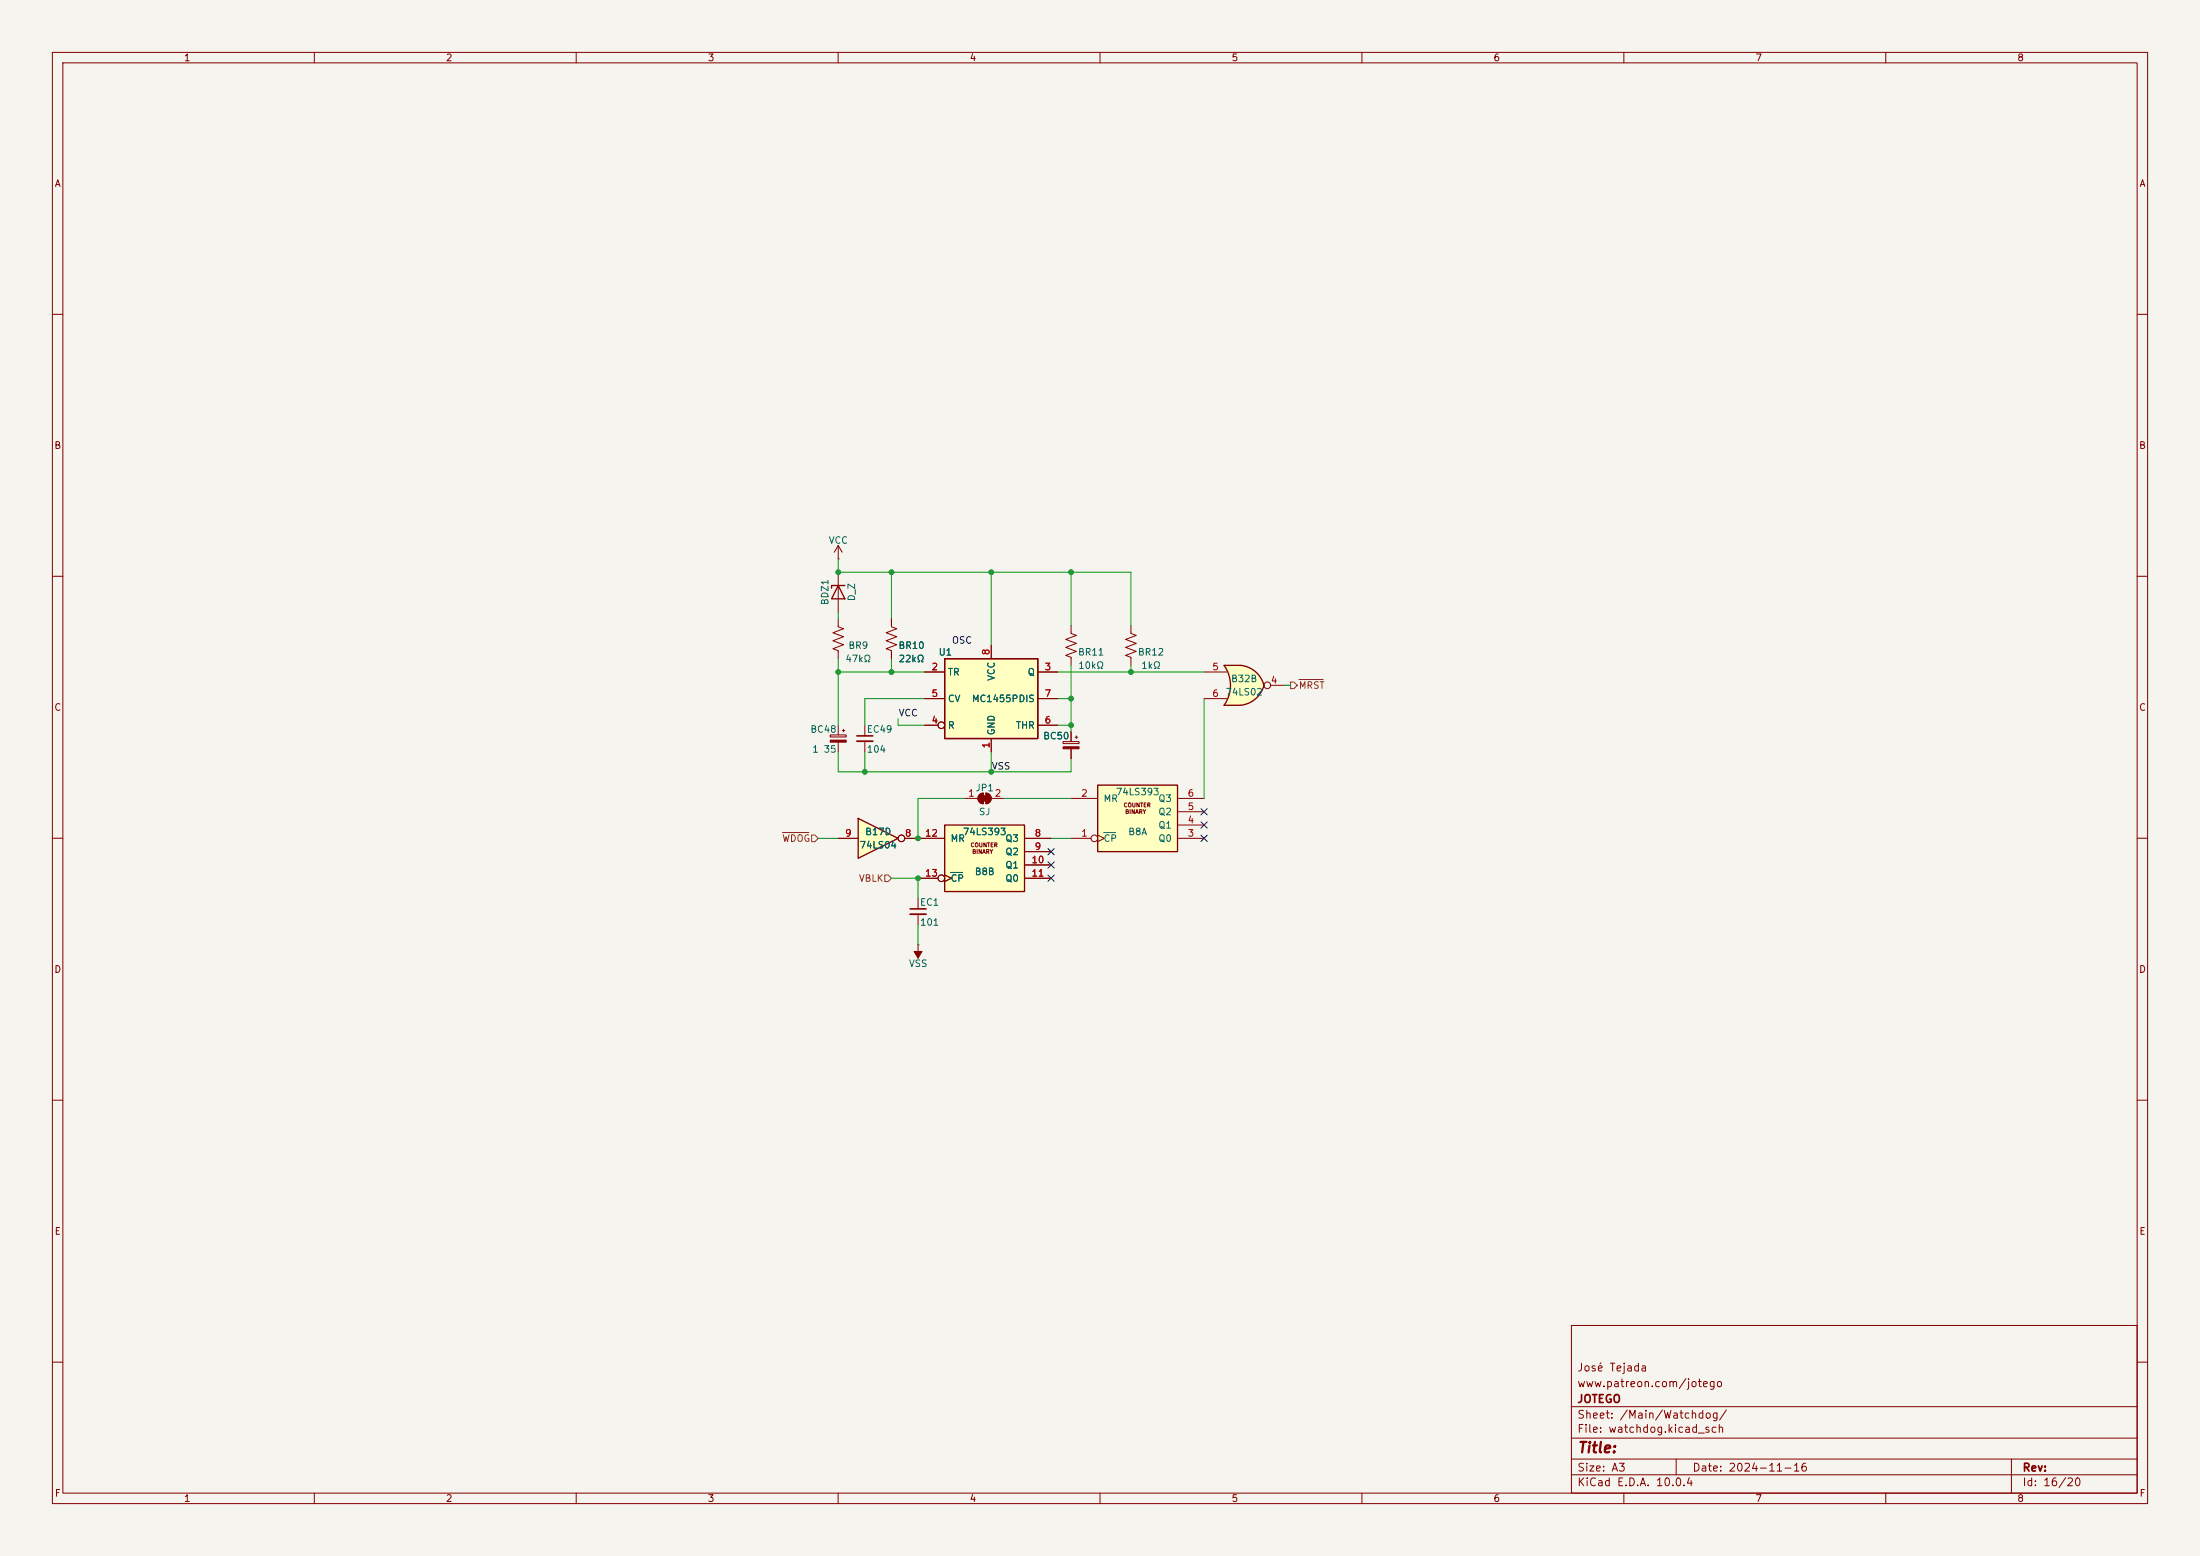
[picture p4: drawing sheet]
<svg xmlns="http://www.w3.org/2000/svg" width="420mm" height="297mm" viewBox="0 0 420 297" stroke-linecap="round" stroke-linejoin="round" font-family="sans-serif">
<path d="M0 0h420v297h-420z" fill="#f5f4ef" stroke="#f5f4ef" stroke-width=".19"/>
<g fill="none" stroke="#840000" stroke-width=".19">
<path d="M10 10h400v277h-400zM12 12h396v273h-396zM60 10v2M110 10v2M160 10v2M210 10v2M260 10v2M310 10v2M360 10v2M10 60h2M408 60h2M10 110h2"/>
<path d="M160 106.7h.1M160 118.1v1.5l1 .4-2 .8 2 .7-2 .8 2 .8-2 .7 1 .4v1.5M160 104.1v2.6M160 109.2v7.6M160 104.1l-.7 1.3M160 104.1l.8 1.3M170.2 118.1v1.5l1 .4-2 .8 2 .7-2 .8 2 .8-2 .7 1 .4v1.5M408 110h2M165.1 138.4v2.1M10 160h2M165.1 141.5v2M408 160h2"/>
<path d="M10 210h2M408 210h2M300 253h108v32h-108zM10 260h2M300 278.5h108M300 274.5h108M300 268.5h108M320 278.5v3M384 278.5v6.5M408 260h2M60 285v2M110 285v2"/>
<path d="M160 285v2M210 285v2M260 285v2M300 281.5h108M310 285v2M360 285v2"/>
</g>
<path d="M163.6 140.5h3" fill="none" stroke="#840000" stroke-width=".3"/>
<path d="M163.6 141.5h3" fill="none" stroke="#840000" stroke-width=".33"/>
<path d="M160 111.8l1.3 2.5h-2.6zM161.3 111.8h-2.6v.5" fill="none" stroke="#840000" stroke-width=".25"/>
<path d="M163.8 156.2l7.6 3.8-7.6 3.8z" fill="#ffffc2"/>
<path d="M163.8 156.2l7.6 3.8-7.6 3.8z" fill="none" stroke="#840000" stroke-width=".25"/>
<g fill="none" stroke="#840000" stroke-width=".19">
<path d="M160 160h3.8M172.7 160h2.6"/>
<circle cx="172.1" cy="160" r=".63"/>
</g>
<path d="M180.3 125.7h17.8v15.3h-17.8z" fill="#ffffc2"/>
<path d="M180.3 125.7h17.8v15.3h-17.8z" fill="none" stroke="#840000" stroke-width=".25"/>
<g fill="none" stroke="#840000" stroke-width=".19">
<path d="M176.5 128.3h3.8M176.5 138.4h2.6M176.5 133.4h3.8M189.2 123.2v2.5M198.1 128.3h3.8M198.1 138.4h3.8M198.1 133.4h3.8M184.1 152.4h2.6M187 151.7l.7-.3v2a1.02 1.02 0 0 1-.9-.6 1.02 1.02 0 0 1 .2-1.1zM188.2 151.4a1.02 1.02 0 0 1 1 1 1.02 1.02 0 0 1-1 1zM189.2 141v2.5M189.2 152.4h2.6"/>
<path d="M175.3 171.5v2M175.3 174.5v2M175.3 180.3h.1M175.3 180.3v2.6"/>
<circle cx="179.7" cy="138.4" r=".63"/>
</g>
<path d="M173.7 173.5h3.1" fill="none" stroke="#840000" stroke-width=".3"/>
<path d="M173.7 174.5h3.1" fill="none" stroke="#840000" stroke-width=".33"/>
<g fill="#840000" stroke="#840000" stroke-width=".19">
<path d="M174.5 181.6h1.5l-.7 1.3z"/>
<path d="M187.5 151.9h1v1h-1z"/>
<path d="M187 151.7l.7-.3v2a1.02 1.02 0 0 1-.9-.6 1.02 1.02 0 0 1 .2-1.1z"/>
<path d="M188.2 151.4a1.02 1.02 0 0 1 1 1 1.02 1.02 0 0 1-1 1z"/>
</g>
<path d="M180.3 157.5h15.3v12.7h-15.3z" fill="#ffffc2"/>
<path d="M180.3 157.5h15.3v12.7h-15.3z" fill="none" stroke="#840000" stroke-width=".25"/>
<g fill="none" stroke="#840000" stroke-width=".19">
<path d="M204.5 119.4v1.5l1 .4-2 .7 2 .8-2 .8 2 .7-2 .8 1 .4v1.5M215.9 119.4v1.5l1 .4-2 .7 2 .8-2 .8 2 .7-2 .8 1 .4v1.5M160 138.4v1.9M160.8 139.4h.5M161 139.2v.5M204.5 139.7v1.9M158.5 140.3h3v.4h-3zM160 141.7v1.8M202.9 141.6h3.1v.3h-3.1zM204.5 142.9v1.9M205.2 140.7h.5M205.5 140.5v.5"/>
<path d="M175.3 160h5M175.3 167.6h3.8M180.3 167l1.3 .6-1.3 .7M195.6 160h5.1M195.6 162.6h5.1M195.6 165.1h5.1M195.6 167.6h5.1"/>
<circle cx="179.7" cy="167.6" r=".63"/>
</g>
<path d="M181.5 166.5h2.3" fill="none" stroke="#006464" stroke-width=".19"/>
<g fill="#840000" stroke="#840000" stroke-width=".19">
<path d="M202.9 142.5h3.1v.4h-3.1z"/>
<path d="M158.5 141.3h3v.4h-3z"/>
</g>
<path d="M209.5 149.9h15.3v12.7h-15.3z" fill="#ffffc2"/>
<path d="M209.5 149.9h15.3v12.7h-15.3z" fill="none" stroke="#840000" stroke-width=".25"/>
<g fill="none" stroke="#840000" stroke-width=".19">
<path d="M204.5 152.4h5M209.5 159.4l1.3 .6-1.3 .7M224.8 152.4h5.1M224.8 157.5h5.1M224.8 154.9h5.1M204.5 160h3.8M224.8 160h5.1"/>
<circle cx="208.9" cy="160" r=".63"/>
</g>
<path d="M210.7 158.9h2.3" fill="none" stroke="#006464" stroke-width=".19"/>
<path d="M233.7 127h3.2M233.7 134.6h3.2" fill="none" stroke="#ffffc2" stroke-width=".19"/>
<g fill="#ffffc2" stroke="#ffffc2" stroke-width=".19">
<path d="M236.3 129.5l5 1.3a5.2 5.2 0 0 1-4.4 3.8z"/>
<path d="M236.9 127a5.1 5.1 0 0 1 4.4 3.8l-5 1.3z"/>
</g>
<path d="M233.7 127h3.2v7.6h-3.2a6.7 6.7 0 0 0 0-7.6z" fill="#ffffc2"/>
<path d="M233.7 127h3.2a5.1 5.1 0 0 1 4.4 3.8 5.2 5.2 0 0 1-4.4 3.8h-3.2a6.6 6.6 0 0 0 0-7.6z" fill="none" stroke="#840000" stroke-width=".25"/>
<g fill="none" stroke="#840000" stroke-width=".19">
<path d="M170.2 118.1v1.3M170.2 124.5v1.2M176.5 128.3h3.8M176.5 133.4h3.8M176.5 138.4h2.6M189.2 123.2v2.5M198.1 128.3h3.8M198.1 133.4h3.8M198.1 138.4h3.8M204.5 139.7v1.9M229.9 128.3h4.3M229.9 133.4h4.3"/>
<path d="M242.6 130.8h2.5M189.2 141v2.5M204.5 142.9v1.9M160 160h3.8M172.7 160h7.6M175.3 167.6h3.8M180.3 167l1.3 .6-1.3 .7M195.6 160h5.1M195.6 162.6h5.1M195.6 165.1h5.1M195.6 167.6h5.1"/>
<circle cx="179.7" cy="138.4" r=".63"/>
<circle cx="241.9" cy="130.8" r=".63"/>
<circle cx="172.1" cy="160" r=".63"/>
<circle cx="179.7" cy="167.6" r=".63"/>
</g>
<path d="M246.4 130.2h.6l.6 .6-.6 .6h-.6zM248 129.7h4.6M149.4 158.9h5M154.9 159.4h.7l.6 .6-.6 .7h-.7zM168.9 167h.6l.7 .6-.7 .7h-.6z" fill="none" stroke="#725600" stroke-width=".19"/>
<g fill="none" stroke="#009600" stroke-width=".19">
<path d="M160 106.7v2.5h55.9v10.2M160 116.8v1.3M170.2 109.2v8.9M189.2 109.2v14M204.5 109.2v10.2M160 125.7v12.7M160 128.3h16.5M170.2 125.7v2.6M171.4 137.2v1.2h5.1M176.5 133.4h-11.4v5M201.9 138.4h2.6M201.9 128.3h28"/>
<path d="M201.9 133.4h2.6M204.5 127v12.7M215.9 127v1.3M229.9 133.4v19M245.1 130.8h1.3M160 143.5v3.8h44.5v-2.5M165.1 143.5v3.8M184.1 152.4h-8.8v7.6M189.2 143.5v3.8M191.8 152.4h12.7M156.2 160h3.8M170.2 167.6h5.1v3.9"/>
<path d="M175.3 176.5v3.8M200.7 160h3.8"/>
</g>
<path d="M229.3 154.3l1.2 1.2M229.3 159.4l1.2 1.2M229.3 156.9l1.2 1.2M230.5 154.3l-1.2 1.2M230.5 159.4l-1.2 1.2M230.5 156.9l-1.2 1.2M200.1 162l1.2 1.2M200.1 164.5l1.2 1.2M200.1 167l1.2 1.2M201.3 162l-1.2 1.2M201.3 164.5l-1.2 1.2M201.3 167l-1.2 1.2" fill="none" stroke="#000084" stroke-width=".19"/>
<path d="M181.5 166.5h2.3" fill="none" stroke="#006464" stroke-width=".19"/>
<g fill="#009600" stroke="#009600" stroke-width=".19">
<circle cx="170.2" cy="109.2" r=".46"/>
<circle cx="204.5" cy="133.4" r=".46"/>
<circle cx="204.5" cy="138.4" r=".46"/>
<circle cx="189.2" cy="109.2" r=".46"/>
<circle cx="204.5" cy="109.2" r=".46"/>
<circle cx="215.9" cy="128.3" r=".46"/>
<circle cx="189.2" cy="147.3" r=".46"/>
<circle cx="175.3" cy="160" r=".46"/>
<circle cx="165.1" cy="147.3" r=".46"/>
<circle cx="175.3" cy="167.6" r=".46"/>
<circle cx="170.2" cy="128.3" r=".46"/>
<circle cx="160" cy="109.2" r=".46"/>
<circle cx="160" cy="128.3" r=".46"/>
</g>
<text font-size="2" fill="#840000" x="301" y="277.8">Title:</text>
<g font-size="1.5" fill="#840000">
<text x="301" y="262.1">José Tejada</text>
<text x="301" y="268.1">JOTEGO</text>
<text x="301" y="265.1">www.patreon.com/jotego</text>
<text x="301" y="273.8">File: watchdog.kicad_sch</text>
<text x="301" y="271.1">Sheet: /Main/Watchdog/</text>
<text x="301" y="281.2">Size: A3</text>
<text x="323" y="281.2">Date: 2024-11-16</text>
<text x="386" y="281.2">Rev:</text>
<text x="301" y="284">KiCad E.D.A. 10.0.4</text>
<text x="386" y="284">Id: 16/20</text>
</g>
<g font-size="1.3" fill="#840000">
<text x="35" y="12">1</text>
<text x="85" y="12">2</text>
<text x="135" y="12">3</text>
<text x="185" y="12">4</text>
<text x="235" y="12">5</text>
<text x="285" y="12">6</text>
<text x="335" y="12">7</text>
<text x="385" y="12">8</text>
<text x="10.3" y="36">A</text>
<text x="408.3" y="36">A</text>
<text x="10.3" y="86">B</text>
<text x="408.2" y="86">B</text>
<text x="10.3" y="136">C</text>
<text x="408.2" y="136">C</text>
<text x="10.3" y="186">D</text>
<text x="408.2" y="186">D</text>
<text x="10.3" y="236">E</text>
<text x="408.3" y="236">E</text>
<text x="10.3" y="286">F</text>
<text x="35" y="287">1</text>
<text x="85" y="287">2</text>
<text x="135" y="287">3</text>
<text x="185" y="287">4</text>
<text x="235" y="287">5</text>
<text x="285" y="287">6</text>
<text x="335" y="287">7</text>
<text x="385" y="287">8</text>
<text x="408.3" y="286">F</text>
</g>
<g font-size="1.3" fill="#006464">
<text x="158.1" y="104.1">VCC</text>
<text x="158.5" y="115.6" transform="rotate(-90 158.5 115.6)">BDZ1</text>
<text x="163.5" y="114.9" transform="rotate(-90 163.5 114.9)">D_Z</text>
<text x="161.9" y="124.2">BR9</text>
<text x="171.4" y="124.2">BR10</text>
<text x="179.1" y="125.4">U1</text>
<text x="205.7" y="125.4">BR11</text>
<text x="217.1" y="125.4">BR12</text>
<text x="161.3" y="126.7">47kΩ</text>
<text x="171.4" y="126.7">22kΩ</text>
<text x="180.8" y="129.2">TR</text>
<text x="190.2" y="130.1" transform="rotate(-90 190.2 130.1)">VCC</text>
<text x="196.1" y="129.2">Q</text>
<text x="205.7" y="128">10kΩ</text>
<text x="217.8" y="128">1kΩ</text>
<text x="234.9" y="130.5">B32B</text>
<text x="180.8" y="134.3">CV</text>
<text x="185.4" y="134.3">MC1455PDIS</text>
<text x="233.9" y="133.1">74LS02</text>
<text x="154.6" y="140.2">BC48</text>
<text x="155" y="144">1 35</text>
<text x="165.4" y="144">104</text>
<text x="165.4" y="140.2">EC49</text>
<text x="180.8" y="139.4">R</text>
<text x="190.2" y="140.5" transform="rotate(-90 190.2 140.5)">GND</text>
<text x="193.8" y="139.4">THR</text>
<text x="199" y="141.4">BC50</text>
<text x="186.1" y="151.3">JP1</text>
<text x="186.8" y="155.9">SJ</text>
<text x="210.6" y="153.4">MR</text>
<text x="212.9" y="152.1">74LS393</text>
<text x="221" y="155.9">Q2</text>
<text x="221" y="153.4">Q3</text>
<text x="165.1" y="159.7">B17D</text>
<text x="181.4" y="161">MR</text>
<text x="183.7" y="159.7">74LS393</text>
<text x="191.8" y="161">Q3</text>
<text x="210.6" y="161">CP</text>
<text x="215.3" y="159.7">B8A</text>
<text x="221" y="161">Q0</text>
<text x="221" y="158.5">Q1</text>
<text x="164" y="162.3">74LS04</text>
<text x="186" y="167.3">B8B</text>
<text x="191.8" y="163.5">Q2</text>
<text x="191.8" y="166.1">Q1</text>
<text x="175.5" y="173.2">EC1</text>
<text x="181.4" y="168.6">CP</text>
<text x="191.8" y="168.6">Q0</text>
<text x="175.5" y="177">101</text>
<text x="173.4" y="184.9">VSS</text>
</g>
<text font-size="1.3" fill="#0000c2" x="181.6" y="123.2">OSC</text>
<g font-size="1.3" fill="#a90000">
<text x="189.2" y="125.2" transform="rotate(-90 189.2 125.2)">8</text>
<text x="177.7" y="128.2">2</text>
<text x="199.3" y="128.2">3</text>
<text x="231.3" y="128.2">5</text>
<text x="242.5" y="130.8">4</text>
<text x="177.7" y="133.3">5</text>
<text x="199.3" y="133.3">7</text>
<text x="231.3" y="133.3">6</text>
<text x="177.7" y="138.4">4</text>
<text x="189.2" y="142.9" transform="rotate(-90 189.2 142.9)">1</text>
<text x="199.3" y="138.4">6</text>
<text x="184.7" y="152.4">1</text>
<text x="189.8" y="152.4">2</text>
<text x="206.3" y="152.4">2</text>
<text x="226.6" y="154.9">5</text>
<text x="226.6" y="152.4">6</text>
<text x="161.2" y="160">9</text>
<text x="172.6" y="160">8</text>
<text x="176.5" y="160">12</text>
<text x="197.4" y="160">8</text>
<text x="206.3" y="160">1</text>
<text x="226.6" y="160">3</text>
<text x="226.6" y="157.5">4</text>
<text x="176.5" y="167.6">13</text>
<text x="196.8" y="165.1">10</text>
<text x="196.8" y="167.6">11</text>
<text x="197.4" y="162.5">9</text>
</g>
<g font-size="1.3" fill="#725600">
<text x="247.8" y="131.8">MRST</text>
<text x="149.2" y="161">WDOG</text>
<text x="163.9" y="168.6">VBLK</text>
</g>
<g font-size="1.3" fill="#0f0f0f">
<text x="171.4" y="137">VCC</text>
<text x="189.2" y="147.2">VSS</text>
</g>
<g font-size=".8" fill="#840000">
<text x="214.4" y="154.3">COUNTER</text>
<text x="214.7" y="155.5">BINARY</text>
<text x="185.2" y="161.9">COUNTER</text>
<text x="185.5" y="163.1">BINARY</text>
</g>
</svg>
